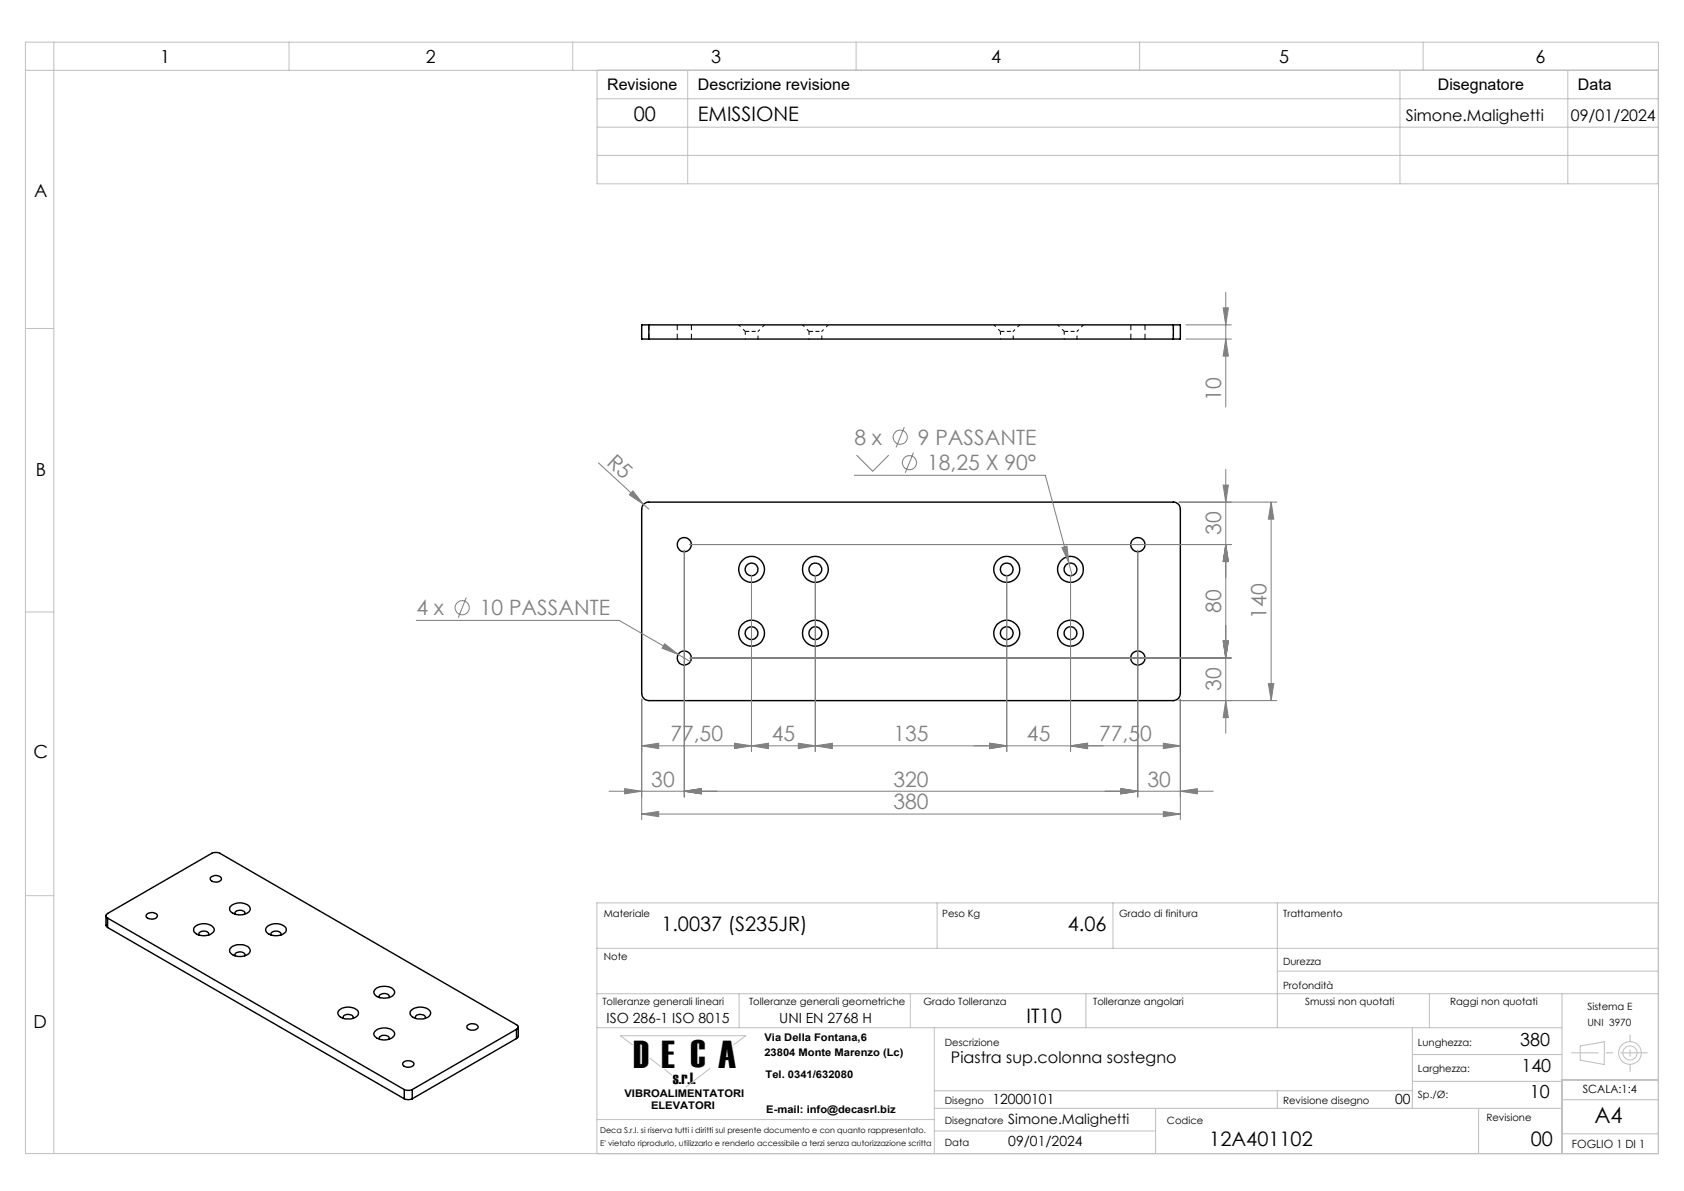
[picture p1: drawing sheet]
<svg xmlns="http://www.w3.org/2000/svg" width="297mm" height="210mm" viewBox="0 0 297 210" stroke-linecap="round" stroke-linejoin="round" font-family="sans-serif">
<g fill="none" stroke="#000" stroke-width=".25">
<path d="M114.4 57.3h-1.2v2.5h1.2M114.4 57.3v2.5M114.4 59.8h92.5M114.4 57.3h92.5M206.9 57.3h1.3v2.5h-1.3M206.9 57.3v2.5M113.5 88.9l.7-.4h92.7a1.21 1.21 0 0 1 1.3 1.3v32.5a1.26 1.26 0 0 1-1.3 1.2h-92.5a1.26 1.26 0 0 1-1.2-1.2v-32.5zM37.1 154.7a1.23 1.23 0 0 1 2 .2 1.13 1.13 0 0 1-2 .1zM40.7 159.8a2.42 2.42 0 0 1 3.4 .2 .99 .99 0 0 1-1 1.2 2.17 2.17 0 0 1-2.6-.8zM18.7 161.5v1.7l.3 .3M19 161.9a.43 .43 0 0 1-.3-.4 .43 .43 0 0 1 .3-.4l18.4-10.6a1.83 1.83 0 0 1 1.4 0l52.3 30.2a.42 .42 0 0 1 .3 .4 .42 .42 0 0 1-.3 .4M19 161.9l52.3 30.2"/>
<path d="M19 161.9v1.6M19 163.5l52.3 30.2M25.9 161.2a1.23 1.23 0 0 1 1.9 .3 1.16 1.16 0 0 1-2 0zM34.3 163.5a2.42 2.42 0 0 1 3.4 .1 .99 .99 0 0 1-1 1.3 2.34 2.34 0 0 1-2.5-.7zM35.1 164.9a.58 .58 0 0 1 .2-.6 .58 .58 0 0 1 .6-.1 .68 .68 0 0 1 .9 .7M40.8 167a2.65 2.65 0 0 1 3.2 .2 .85 .85 0 0 1-.6 1.3 2.26 2.26 0 0 1-2.9-.8v-.4zM41.5 168.5a.61 .61 0 0 1 .7-.7 .65 .65 0 0 1 .7 .1 .65 .65 0 0 1 .2 .6M41.5 161.2a.7 .7 0 0 1 .9-.7l.6 .2 .2 .2-.1 .3M47.2 163.3a2.51 2.51 0 0 1 3.2 .3 .99 .99 0 0 1-.9 1.3 2.2 2.2 0 0 1-2.7-.9l.1-.4zM47.8 164.9a.57 .57 0 0 1 .2-.6 .57 .57 0 0 1 .6-.1 .69 .69 0 0 1 .9 .7M59.9 178a2.51 2.51 0 0 1 3.3 .4 1.02 1.02 0 0 1-1 1.2 2.24 2.24 0 0 1-2.5-.7l-.1-.4zM60.6 179.6a.57 .57 0 0 1 .1-.6 .57 .57 0 0 1 .6-.2l.8 .3 .2 .2v.3"/>
<path d="M66.1 174.5a2.58 2.58 0 0 1 3.3 0 .93 .93 0 0 1-.9 1.4 2.15 2.15 0 0 1-2.6-.9zM66.9 175.9a.7 .7 0 0 1 1-.7l.7 .3v.4M72.6 178a2.46 2.46 0 0 1 3.3 .4 1.02 1.02 0 0 1-1 1.2 2.32 2.32 0 0 1-2.5-.7v-.5zM73.3 179.6a.61 .61 0 0 1 .7-.8l.9 .3 .1 .2v.3M66.1 181.8a2.46 2.46 0 0 1 3.4 .2 1.02 1.02 0 0 1-1 1.3 2.15 2.15 0 0 1-2.6-.9zM66.9 183.2a.57 .57 0 0 1 .2-.6 .57 .57 0 0 1 .6 0 .65 .65 0 0 1 .9 .6M71.2 187.2a1.31 1.31 0 0 1 1.8 .4 1.16 1.16 0 0 1-2 0zM71.3 192.1a1.83 1.83 0 0 0 1.4 0M71.3 193.7a1.5 1.5 0 0 0 1.4 0M71.3 192.1v1.6M72.7 192.1v1.6M82.4 180.8a1.29 1.29 0 0 1 1.9 .2 1.15 1.15 0 0 1-1.8 .4l-.2-.3z"/>
<path d="M91.1 181.5l-18.4 10.6M91.1 181.5v1.6M91.1 183.1l-18.4 10.6M91.4 181.1v1.6l-.1 .2-.2 .2"/>
<circle cx="120.7" cy="96" r="1.25"/>
<circle cx="200.7" cy="96" r="1.26"/>
<circle cx="120.7" cy="116" r="1.25"/>
<circle cx="132.5" cy="111.7" r="2.28"/>
<circle cx="132.5" cy="100.4" r="2.28"/>
<circle cx="132.5" cy="100.4" r="1.12"/>
<circle cx="132.6" cy="111.7" r="1.12"/>
<circle cx="143.8" cy="100.4" r="2.28"/>
<circle cx="143.8" cy="111.7" r="2.28"/>
<circle cx="143.8" cy="100.4" r="1.12"/>
<circle cx="143.8" cy="111.7" r="1.12"/>
<circle cx="177.5" cy="100.4" r="1.13"/>
<circle cx="177.6" cy="111.7" r="2.28"/>
<circle cx="177.6" cy="100.4" r="2.28"/>
<circle cx="177.6" cy="111.6" r="1.13"/>
<circle cx="188.8" cy="100.4" r="1.13"/>
<circle cx="188.8" cy="111.7" r="2.28"/>
<circle cx="188.8" cy="100.4" r="2.28"/>
<circle cx="188.8" cy="111.6" r="1.13"/>
<circle cx="200.7" cy="116" r="1.26"/>
</g>
<path d="M131.4 58.4h1.2M132.6 58.4h1.1M142.7 58.4h1.1M143.8 58.4h1.1M176.4 58.4h1.2M177.6 58.4h1.1M187.7 58.4h1.1M188.8 58.4h1.1" fill="none" stroke="#000" stroke-width=".18" stroke-dasharray="1.3 .6" stroke-dashoffset=".6" stroke-linecap="butt"/>
<path d="M114.4 59.8v-2.5M119.4 57.3v2.5M121.9 59.8v-2.5M199.4 57.3v2.5M201.9 59.8v-2.5M206.9 57.3v2.5" fill="none" stroke="#000" stroke-width=".18" stroke-dasharray="1.3 .6" stroke-dashoffset=".3" stroke-linecap="butt"/>
<path d="M130.3 57.3l1.1 1.1M133.7 58.4l1.1-1.1M141.5 57.3l1.2 1.1M144.9 58.4l1.2-1.1M175.3 57.3l1.1 1.1M178.7 58.4l1.1-1.1M186.5 57.3l1.2 1.1M189.9 58.4l1.2-1.1" fill="none" stroke="#000" stroke-width=".18" stroke-dasharray="1.3 .6" stroke-dashoffset=".8" stroke-linecap="butt"/>
<path d="M131.4 58.4v1.4M133.7 59.8v-1.4M142.7 58.4v1.4M144.9 59.8v-1.4M176.4 58.4v1.4M178.7 59.8v-1.4M187.7 58.4v1.4M189.9 59.8v-1.4" fill="none" stroke="#000" stroke-width=".18" stroke-dasharray="1.3 .6" stroke-dashoffset=".7" stroke-linecap="butt"/>
<g fill="none" stroke="#808080" stroke-width=".18">
<path d="M209.2 57.3h8M209.2 59.8h8M215.7 54.3h.9l-.4 3zM216.2 59.8l.4 3h-.9zM216.2 51.5v20.3M159.5 75.3l-1.5 3.6M161.1 79.8l-1.4 3.6M105.6 81.6l7.9 7.3M111.6 86.6l1.9 2.3-2.5-1.7zM113.5 88.9l.9 .9M120.7 97v43.5M121.7 96h95.5"/>
<path d="M150.7 83.8h33.7l4.1 15.5M151.1 80.2l2.8 2.9 2.8-2.9M187.3 96.5l.9-.2 .3 3zM188.5 99.3l.6 2.2M200.7 97v43.5M207.9 88.5h17.3M215.7 85.5h.9l-.4 3zM216.2 96l.4 3h-.9zM216.2 82.8v46.5M224.2 88.5l.4 3h-.9zM224.2 88.5v35M73.4 109.4h35.8l10.4 6"/>
<path d="M82.2 105.4l-1.4 3.5M117.2 113.5l2.4 1.9-2.8-1.1zM119.6 115.4l2.1 1.3M121.7 116h95.5M132.5 101.4v31.1M143.8 101.4v31.1M177.6 101.4v31.1M188.8 101.4v31.1M215.7 113h.9l-.4 3zM107.4 139.5h106.6M110.2 139.1l3 .4-3 .5zM113.2 131.5l3-.5v1z"/>
<path d="M113.2 123.3v21.2M113.2 131.5h95M120.7 139.5l3-.4v.9zM129.5 131l3 .5-3 .5zM132.5 131.5l3-.5v1zM140.8 131l3 .5-3 .5zM143.8 131.5l3-.5v1zM174.6 131l3 .5-3 .5zM188.8 131.5l3-.5v1zM197.7 139.1l3 .4-3 .5zM205.2 131l3 .5-3 .5zM207.9 123.5h17.3"/>
<path d="M208.2 139.5l3-.4v.9zM208.2 123.3v21.2M216.2 123.5l.4 3h-.9zM223.7 120.5h.9l-.4 3zM113.2 143.5l3-.4v.9zM113.2 143.5h95M205.2 143.1l3 .4-3 .5z"/>
<circle cx="158.8" cy="77.1" r="1.25"/>
<circle cx="160.4" cy="81.6" r="1.26"/>
<circle cx="81.5" cy="107.1" r="1.25"/>
</g>
<g fill="none" stroke="#c0c0c0" stroke-width=".18">
<path d="M4.5 7.4h288v196h-288zM4.5 12.4h288M9.5 7.4v196M51 7.4v5M101 7.4v5M105.3 12.4v20h187.2M105.3 17.4h187.2M121.3 12.4v20M151 7.4v5M201 7.4v5M246.9 12.4v20M251 7.4v5"/>
<path d="M276.5 12.4v20M105.3 22.4h187.2M105.3 27.4h187.2M4.5 57.9h5M4.5 107.9h5M4.5 157.9h5M165.3 159.2v8M196.3 159.2v8M225.3 159.2v22M292.5 159.2h-187.2v44.2M105.3 175.2h187.2M105.3 167.2h187.2"/>
<path d="M130.4 175.2v6M160.5 175.2v6M191.5 175.2v6M225.3 171.2h67.2M252.1 175.2v6M275.5 175.2v28.2M105.3 181.2h170.2M105.3 197.4h59.6M111.5 184.2l-2.1-1.6h22.1l-2.1 1.6M114.7 186.6l1.8 1.4M117.2 188.6l1.3 .9M125.2 188.4l-4.2 3.2"/>
<path d="M164.8 181.2v22.2M164.8 195.4h110.7M164.8 199.4h39M164.8 192.3h84.3M203.8 195.4v8M225.3 192.3v3.1M249.1 181.2v14.2M249.1 185.9h26.4M249.1 190.7h26.4M260.8 195.4v8M275.5 199.9h17M275.5 193.9h17"/>
<path d="M275.5 190.4h17M278.7 184.4l4.3-.7-.1 4-4.2-.8z"/>
<circle cx="287.5" cy="185.7" r="2"/>
<circle cx="287.5" cy="185.7" r="1.25"/>
</g>
<path d="M277.1 185.6h13.5" fill="none" stroke="#c0c0c0" stroke-width=".18" stroke-dasharray="15.2 1.3 1.3 1.3" stroke-dashoffset="10.4" stroke-linecap="butt"/>
<path d="M287.5 182.4v6.6" fill="none" stroke="#c0c0c0" stroke-width=".18" stroke-dasharray="15.2 1.3 1.3 1.3" stroke-dashoffset="13.8" stroke-linecap="butt"/>
<g fill="#808080">
<path d="M111.6 86.6l1.9 2.3-2.5-1.7z"/>
<path d="M205.2 143.1l3 .4-3 .5zM113.2 143.5l3-.4v.9z"/>
<path d="M113.2 131.5l3-.5v1zM129.5 131l3 .5-3 .5zM110.2 139.1l3 .4-3 .5zM120.7 139.5l3-.4v.9zM120.7 139.5l3-.4v.9zM197.7 139.1l3 .4-3 .5zM197.7 139.1l3 .4-3 .5zM208.2 139.5l3-.4v.9zM117.2 113.5l-.4 .8 2.8 1.1zM187.3 96.5l1.2 2.8-.3-3zM188.8 131.5l3-.5v1zM205.2 131l3 .5-3 .5z"/>
<path d="M132.5 131.5l3-.5v1zM140.8 131l3 .5-3 .5z"/>
<path d="M143.8 131.5l3-.5v1zM174.6 131l3 .5-3 .5z"/>
<path d="M174.6 131l3 .5-3 .5zM188.8 131.5l3-.5v1z"/>
<path d="M216.2 123.5l.4 3h-.9zM215.7 113h.9l-.4 3zM215.7 113h.9l-.4 3zM216.2 96l.4 3h-.9zM216.2 96l.4 3h-.9zM215.7 85.5h.9l-.4 3z"/>
<path d="M224.2 88.5l.4 3h-.9zM223.7 120.5h.9l-.4 3zM215.7 54.3h.9l-.4 3zM216.2 59.8l.4 3h-.9z"/>
</g>
<text font-size="6.9" fill="#010000" x="111.7" y="188.2">D E C A</text>
<text font-size="3.9" x="281.2" y="198">A4</text>
<g font-size="3.7" fill="#808080">
<text x="215.4" y="70.7" transform="rotate(-90 215.4 70.7)">10</text>
<text x="106.8" y="81.7" transform="rotate(43 106.8 81.7)">R5</text>
<text x="150.7" y="78.4">8 x</text>
<text x="161.9" y="78.4">9 PASSANTE</text>
<text x="163.5" y="82.9">18,25 X 90°</text>
<text x="215.4" y="94.3" transform="rotate(-90 215.4 94.3)">30</text>
<text x="73.4" y="108.5">4 x</text>
<text x="84.6" y="108.5">10 PASSANTE</text>
<text x="215.4" y="108.1" transform="rotate(-90 215.4 108.1)">80</text>
<text x="223.4" y="109.1" transform="rotate(-90 223.4 109.1)">140</text>
<text x="215.4" y="121.8" transform="rotate(-90 215.4 121.8)">30</text>
<text x="118.2" y="130.7">77,50</text>
<text x="136.1" y="130.7">45</text>
<text x="157.6" y="130.7">135</text>
<text x="181.1" y="130.7">45</text>
<text x="193.8" y="130.7">77,50</text>
<text x="114.9" y="138.7">30</text>
<text x="157.6" y="142.7">380</text>
<text x="157.6" y="138.7">320</text>
<text x="202.4" y="138.7">30</text>
</g>
<g font-size="3.5">
<text x="111.8" y="21.3">00</text>
<text x="123.1" y="21.3">EMISSIONE</text>
<text x="116.6" y="164.2">1.0037 (S235JR)</text>
<text x="188.3" y="164.2">4.06</text>
<text x="181.1" y="180.3">IT10</text>
<text x="213.3" y="202.2">12A401102</text>
<text x="270" y="202.2">00</text>
</g>
<g font-size="3.2">
<text x="28.3" y="11.1">1</text>
<text x="75.1" y="11.1">2</text>
<text x="125.4" y="11.1">3</text>
<text x="174.8" y="11.1">4</text>
<text x="225.6" y="11.1">5</text>
<text x="270.8" y="11.1">6</text>
<text x="6" y="34.7">A</text>
<text x="6.3" y="83.9">B</text>
<text x="5.9" y="133.6">C</text>
<text x="5.9" y="181.3">D</text>
<text x="268.1" y="184.4">380</text>
<text x="268.3" y="188.9">140</text>
<text x="269.8" y="193.6">10</text>
</g>
<text font-size="2.9" fill="#010000" x="118.7" y="191">s.r.l.</text>
<g font-size="2.8">
<text x="107.1" y="15.9">Revisione</text>
<text x="123.1" y="15.9">Descrizione revisione</text>
<text x="253.6" y="15.9">Disegnatore</text>
<text x="278.3" y="15.9">Data</text>
<text x="247.9" y="21.3">Simone.Malighetti</text>
<text x="277" y="21.3">09/01/2024</text>
<text x="167.7" y="187.4">Piastra sup.colonna sostegno</text>
</g>
<g font-size="2.5">
<text x="107" y="180.3">ISO 286-1 ISO 8015</text>
<text x="137.4" y="180.3">UNI EN 2768 H</text>
<text x="175" y="194.6">12000101</text>
<text x="246.1" y="194.6">00</text>
<text x="177.8" y="202.1">09/01/2024</text>
<text x="177.8" y="198.1">Simone.Malighetti</text>
</g>
<g font-size="2">
<text x="279.1" y="192.8">SCALA:1:4</text>
<text x="277.2" y="202.4">FOGLIO 1 DI 1</text>
</g>
<g font-size="1.9" fill="#010000">
<text x="134.8" y="183.6">Via Della Fontana,6</text>
<text x="134.8" y="186.2">23804 Monte Marenzo (Lc)</text>
<text x="135" y="190.1">Tel. 0341/632080</text>
<text x="110.1" y="193.4">VIBROALIMENTATORI</text>
<text x="114.8" y="195.6">ELEVATORI</text>
<text x="135.2" y="196.2">E-mail: info@decasrl.biz</text>
</g>
<g font-size="1.8">
<text x="106.5" y="161.7">Materiale</text>
<text x="166.2" y="161.7">Peso Kg</text>
<text x="197.4" y="161.7">Grado di finitura</text>
<text x="226.3" y="161.7">Trattamento</text>
<text x="106.5" y="169.3">Note</text>
<text x="226.3" y="170.2">Durezza</text>
<text x="106.2" y="177.1">Tolleranze generali lineari</text>
<text x="132.1" y="177.1">Tolleranze generali geometriche</text>
<text x="162.9" y="177.1">Grado Tolleranza</text>
<text x="192.8" y="177.1">Tolleranze angolari</text>
<text x="226.3" y="174.4">Profondità</text>
<text x="230.2" y="177.1">Smussi non quotati</text>
<text x="255.7" y="177.1">Raggi non quotati</text>
<text x="280" y="178.1">Sistema E</text>
<text x="166.6" y="184.4">Descrizione</text>
<text x="250.1" y="184.4">Lunghezza:</text>
<text x="280" y="180.9">UNI 3970</text>
<text x="250.1" y="188.9">Larghezza:</text>
<text x="166.6" y="194.6">Disegno</text>
<text x="226.3" y="194.6">Revisione disegno</text>
<text x="250.1" y="193.6">Sp./Ø:</text>
<text x="262.1" y="197.7">Revisione</text>
<text x="166.6" y="198.1">Disegnatore</text>
<text x="166.6" y="202.1">Data</text>
<text x="205.8" y="198.1">Codice</text>
</g>
<g font-size="1.4">
<text x="105.8" y="199.7">Deca S.r.l. si riserva tutti i diritti sul presente documento e con quanto rappresentato.</text>
<text x="105.8" y="202.1">E' vietato riprodurlo, utilizzarlo e renderlo accessibile a terzi senza autorizzazione scritta</text>
</g>
</svg>
